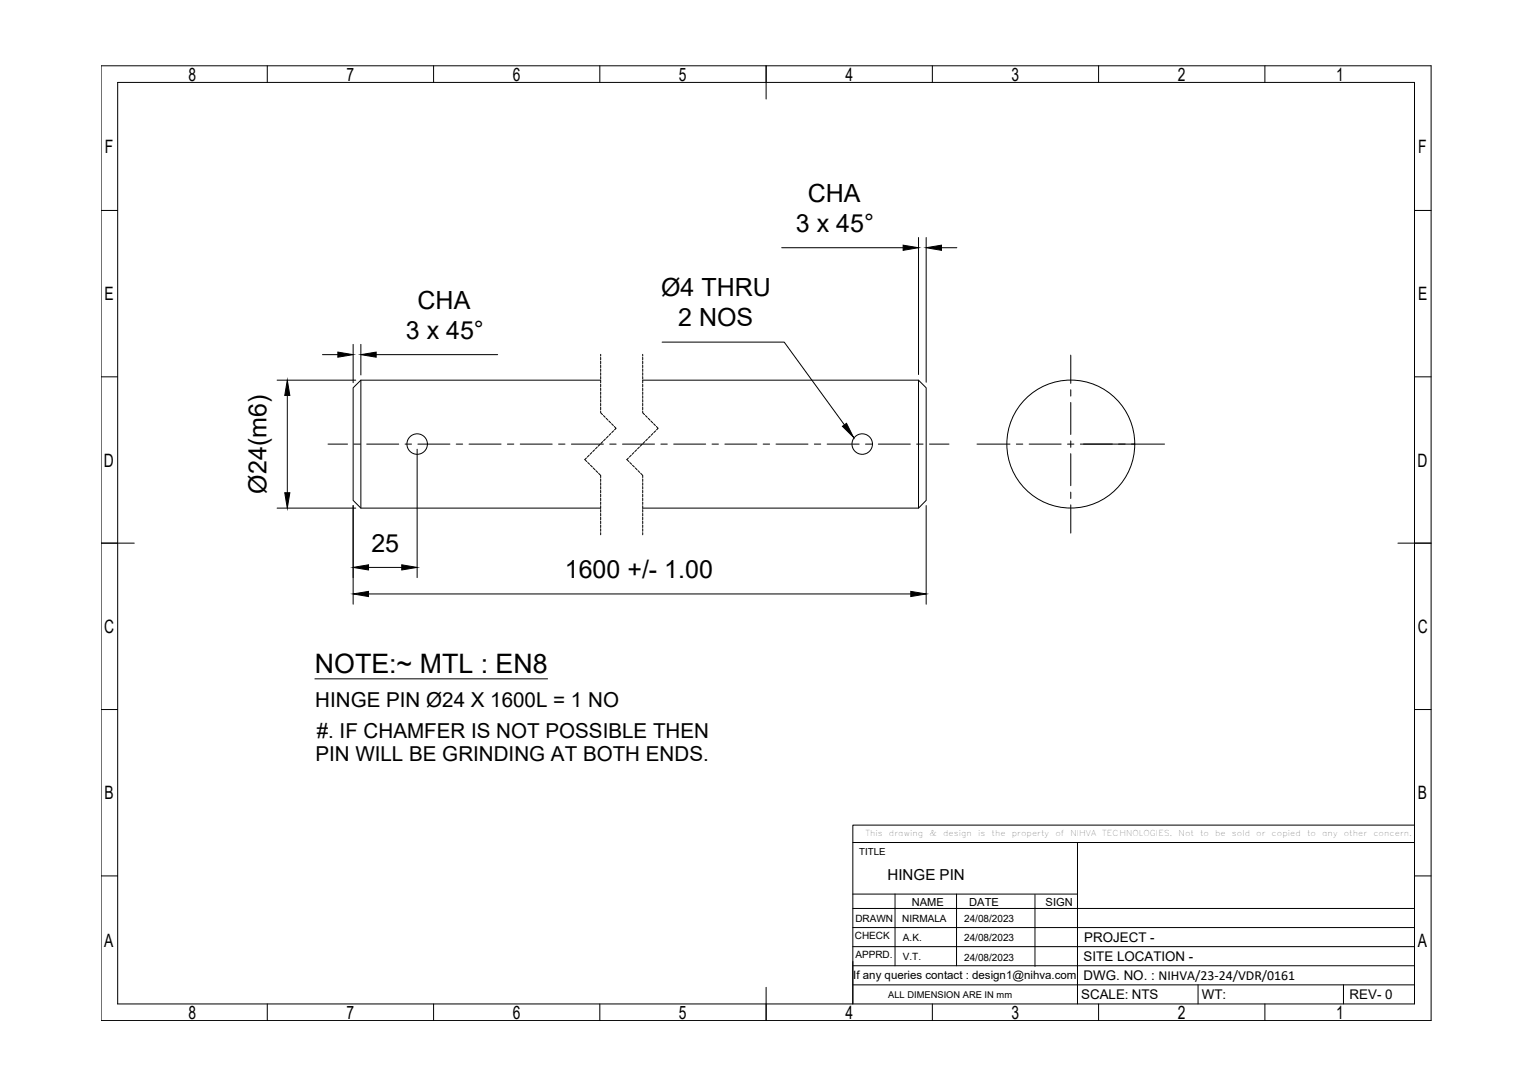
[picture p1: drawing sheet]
<svg xmlns="http://www.w3.org/2000/svg" width="420mm" height="297mm" viewBox="0 0 420 297" stroke-linecap="round" stroke-linejoin="round" font-family="sans-serif">
<!-- layer: 0 -->
<g fill="none" stroke="#000" stroke-width=".27">
<path d="M27.7 18h364.3v261.4h-364.3zM73.2 18v4.6M118.8 18v4.6M164.3 18v4.6M209.8 18v9.1M255.4 18v4.6M300.9 18v4.6M346.4 18v4.6M32.2 22.6h355.2v252.2h-355.2zM27.7 57.6h4.5M387.4 57.6h4.6M214.1 67.8h33.3"/>
<path d="M251.6 65v37.5M253.7 65v39.6M257.9 67.8h4.2M88.3 97.1h4.2M96.7 94.3v10.5M98.8 94.3v8.4M103 97.1h33.3M164.5 97v.5M164.5 97.8v.7M164.5 98.9v.7M164.5 99.9v.7M176 97v.5"/>
<path d="M176 97.8v.7M176 98.9v.7M176 99.9v.7M181.3 93.7h33.5l16.5 22.6M293.3 97.2v7.7M27.7 103.2h4.5M75.9 104.1h21.5M78.7 108.3v26.6M98.8 104.1v35M164.5 104.1h-65.7l-2.1 2.1v30.8l2.1 2.1h65.7v-.6M164.5 112.5v.5l.5 .5M164.5 101v.7"/>
<path d="M164.5 102v.7M164.5 103.1v.7M164.5 104.1v.7M164.5 105.2v.7M164.5 106.2v.7M164.5 107.3v.7M164.5 108.3v.8M164.5 109.4v.7M164.5 110.4v.7M164.5 111.5v.7M165.3 113.8l.5 .5M166 114.5l.5 .5"/>
<path d="M166.6 119.4l-.5 .5M166.8 115.3l.5 .5M167.3 118.7l-.5 .5M167.5 116l.5 .5M168.1 117.9l-.5 .5M168.2 116.8l.6 .5-.5 .4M176 104.1h75.6l2.1 2.1v30.8l-2.1 2.1h-75.6v-.6M176 112.5v.5l.5 .5M176 101v.7M176 102v.7M176 103.1v.7M176 104.1v.7"/>
<path d="M176 105.2v.7M176 106.2v.7M176 107.3v.7M176 108.3v.8M176 109.4v.7M176 110.4v.7M176 111.5v.7M176.8 113.8l.5 .5M177.5 114.5l.5 .5M178.1 119.4l-.5 .5M178.3 115.3l.5 .5M178.8 118.7l-.5 .5"/>
<path d="M179 116l.5 .5M179.6 117.9l-.5 .5M179.8 116.8l.5 .5-.5 .4M251.6 104.1v35M293.3 106.7v1.7M293.3 110.2v8.8M387.4 103.2h4.6M75.9 139.1h21.5M89.8 121.6h5.4M96.7 138.4v27M96.9 121.6h1.8M100.4 121.6h8.8"/>
<path d="M110.9 121.6h1.8M114.3 123v35.1M114.5 121.6h8.7M125 121.6h1.7M128.5 121.6h8.7M139 121.6h1.7M142.5 121.6h8.7M153 121.6h1.7M156.5 121.6h8.8M160.6 125.4l-.4 .4 .5 .6M161 126.6l.5 .5M161.4 124.6l-.5 .5"/>
<path d="M161.7 127.4l.5 .4M162.1 123.9l-.5 .5M162.5 128.1l.5 .5M162.8 123.1l-.4 .5M163.2 128.8l.5 .5M163.6 122.4l-.5 .5M163.9 129.6l.6 .6v.5M164.4 121.6l-.6 .6M164.5 131.1v.7M164.5 132.2v.7M164.5 133.2v.7M164.5 134.3v.7"/>
<path d="M164.5 135.3v.7M164.5 136.4v.7M164.5 137.4v.7M164.5 139.5v.7M165.1 120.9l-.5 .5M165.8 120.2l-.5 .5M167 121.6h1.8M170.5 121.6h8.8M172.1 125.4l-.4 .4 .6 .6M172.5 126.6l.5 .5M172.9 124.6l-.5 .5M173.2 127.4l.6 .4"/>
<path d="M173.6 123.9l-.5 .5M174 128.1l.5 .5M174.4 123.1l-.5 .5M174.7 128.8l.5 .5M175.1 122.4l-.5 .5M175.5 129.6l.5 .6v.5M175.9 121.6l-.5 .6M176 131.1v.7M176 132.2v.7M176 133.2v.7M176 134.3v.7M176 135.3v.7"/>
<path d="M176 136.4v.7M176 137.4v.7M176 139.5v.7M176.6 120.9l-.5 .5M177.3 120.2l-.4 .5M181 121.6h1.8M184.5 121.6h8.8M195 121.6h1.8M198.5 121.6h8.8M209 121.6h1.8M212.5 121.6h8.8M223 121.6h1.8"/>
<path d="M226.6 121.6h8.7M237.1 121.6h1.7M240.6 121.6h8.7M251.1 121.6h1.7M253.7 138.4v27M254.6 121.6h5.3M267.6 121.6h9M278.4 121.6h1.7M281.9 121.6h8.8M292.4 121.6h1.7M293.3 120.7v1.8M293.3 124.2v8.8"/>
<path d="M293.3 134.7v1.8M293.3 138.2v7.7M295.9 121.6h23.1M27.7 148.7h9.1M100.9 155.3h9.1M164.5 140.6v.7M164.5 141.6v.7M164.5 142.7v.7M164.5 143.7v.7M164.5 144.8v.7M164.5 145.8v.6M176 140.6v.7"/>
<path d="M176 141.6v.7M176 142.7v.7M176 143.7v.7M176 144.8v.7M176 145.8v.6M382.9 148.7h9.1M100.9 162.6h148.6M27.7 194.2h4.5M86.2 185.8h63.8M387.4 194.2h4.6M27.7 239.8h4.5M233.6 225.9h153.8v4.8h-153.8z"/>
<path d="M233.6 230.7v44.1M236.2 230.7h151.2M295.1 230.7v44.1M387.4 239.8h4.6M233.6 259.2h153.8M233.6 253.9h153.8M233.6 248.7h153.8M233.6 244.8h61.5M245.1 244.8v19.6M262 244.8v19.6M283.5 244.9v19.7M73.2 274.8v4.6"/>
<path d="M118.8 274.8v4.6M164.3 274.8v4.6M209.8 270.3v9.1M233.6 264.4h153.8M233.6 269.6h153.8M255.4 274.8v4.6M300.9 274.8v4.6M328.1 269.6v5.2M346.4 274.8v4.6M368 269.6v5.2"/>
<circle cx="114.3" cy="121.6" r="2.8"/>
<circle cx="236.2" cy="121.6" r="2.8"/>
<circle cx="293.3" cy="121.6" r="17.5"/>
</g>
<path d="M247.4 67.1l4.2 .7-4.2 .7zM253.7 67.8l4.2-.7v1.4zM92.5 96.4l4.2 .7-4.2 .7zM98.8 97.1l4.2-.7v1.4zM78.7 104.1l.7 4.2h-1.4zM230.7 116.7l1.2-.8 1.9 3.8zM78 134.9h1.4l-.7 4.2zM96.7 155.3l4.2-.7v1.4zM110 154.6l4.3 .7-4.3 .7zM96.7 162.6l4.2-.7v1.4zM249.5 161.9l4.2 .7-4.2 .7z" fill="#000" stroke="#000" stroke-width=".27"/>
<text font-size="7.3" x="86.2" y="184.3">NOTE:~ MTL : EN8</text>
<g font-size="6.9">
<text x="221.2" y="55.3">CHA</text>
<text x="218" y="63.5">3 x 45°</text>
<text x="181.1" y="81">Ø4 THRU</text>
<text x="114.4" y="84.6">CHA</text>
<text x="185.8" y="89.3">2 NOS</text>
<text x="111.2" y="92.8">3 x 45°</text>
<text x="73" y="135.1" transform="rotate(-90 73 135.1)">Ø24(m6)</text>
<text x="101.7" y="151">25</text>
<text x="154.7" y="158.3">1600 +/- 1.00</text>
</g>
<g font-size="5.6">
<text x="86.4" y="193.5">HINGE PIN Ø24 X 1600L = 1 NO</text>
<text x="86.8" y="202.1">#. IF CHAMFER IS NOT POSSIBLE THEN</text>
<text x="86.4" y="208.4">PIN WILL BE GRINDING AT BOTH ENDS.</text>
</g>
<g font-size="5">
<text x="51.6" y="22.2">8</text>
<text x="94.9" y="22.1">7</text>
<text x="140.5" y="22.2">6</text>
<text x="186" y="22.1">5</text>
<text x="231.6" y="22.1">4</text>
<text x="277.1" y="22.2">3</text>
<text x="322.6" y="22.2">2</text>
<text x="366" y="22.2">1</text>
<text x="28.7" y="42">F</text>
<text x="388.4" y="42">F</text>
<text x="28.6" y="82.3">E</text>
<text x="388.4" y="82.3">E</text>
<text x="28.5" y="127.7">D</text>
<text x="388.3" y="127.7">D</text>
<text x="28.5" y="173.4">C</text>
<text x="388.3" y="173.4">C</text>
<text x="28.6" y="218.8">B</text>
<text x="388.4" y="218.8">B</text>
<text x="28.5" y="259.2">A</text>
<text x="388.3" y="259.2">A</text>
<text x="51.6" y="278.9">8</text>
<text x="94.9" y="278.9">7</text>
<text x="140.5" y="278.9">6</text>
<text x="186" y="278.9">5</text>
<text x="231.6" y="278.9">4</text>
<text x="277.1" y="278.9">3</text>
<text x="322.6" y="278.9">2</text>
<text x="366" y="278.9">1</text>
</g>
<text font-size="4.1" x="243.1" y="241">HINGE PIN</text>
<g font-size="3.7">
<text x="297" y="257.8">PROJECT -</text>
<text x="296.8" y="263">SITE LOCATION -</text>
<text x="296.8" y="268.3">DWG. NO. : NIHVA/23-24/VDR/0161</text>
<text x="296.1" y="273.5">SCALE: NTS</text>
<text x="329.2" y="273.5">WT:</text>
<text x="369.6" y="273.5">REV- 0</text>
</g>
<text font-size="3.1" x="233.7" y="267.9">If any queries contact : design1@nihva.com</text>
<g font-size="3">
<text x="249.7" y="247.9">NAME</text>
<text x="265.5" y="247.9">DATE</text>
<text x="286.4" y="248">SIGN</text>
</g>
<g font-size="2.7">
<text x="235.4" y="234">TITLE</text>
<text x="234.1" y="257.1">CHECK</text>
<text x="234.3" y="252.5">DRAWN</text>
<text x="247.1" y="252.5">NIRMALA</text>
<text x="247.3" y="257.7">A.K.</text>
<text x="264.1" y="252.5">24/08/2023</text>
<text x="264.1" y="257.7">24/08/2023</text>
<text x="234.3" y="262.3">APPRD.</text>
<text x="247.3" y="263">V.T.</text>
<text x="264.1" y="263">24/08/2023</text>
</g>
<text font-size="2.6" x="243.3" y="273.1">ALL DIMENSION ARE IN mm</text>
<g font-size="2.2">
<text x="237" y="228.8">This</text>
<text x="243.5" y="228.8">drawing</text>
<text x="254.6" y="228.8">&amp;</text>
<text x="258.3" y="228.8">design</text>
<text x="267.9" y="228.8">is</text>
<text x="271.6" y="228.8">the</text>
<text x="277.1" y="228.8">property</text>
<text x="289.1" y="228.8">of</text>
<text x="293.2" y="228.8">NIHVA</text>
<text x="301.9" y="228.8">TECHNOLOGIES.</text>
<text x="322.8" y="228.8">Not</text>
<text x="328.7" y="228.8">to</text>
<text x="332.8" y="228.8">be</text>
<text x="337.4" y="228.8">sold</text>
<text x="344.1" y="228.8">or</text>
<text x="348.3" y="228.8">copied</text>
<text x="358" y="228.8">to</text>
<text x="362.1" y="228.8">any</text>
<text x="368.1" y="228.8">other</text>
<text x="376.2" y="228.8">concern.</text>
</g>
</svg>
